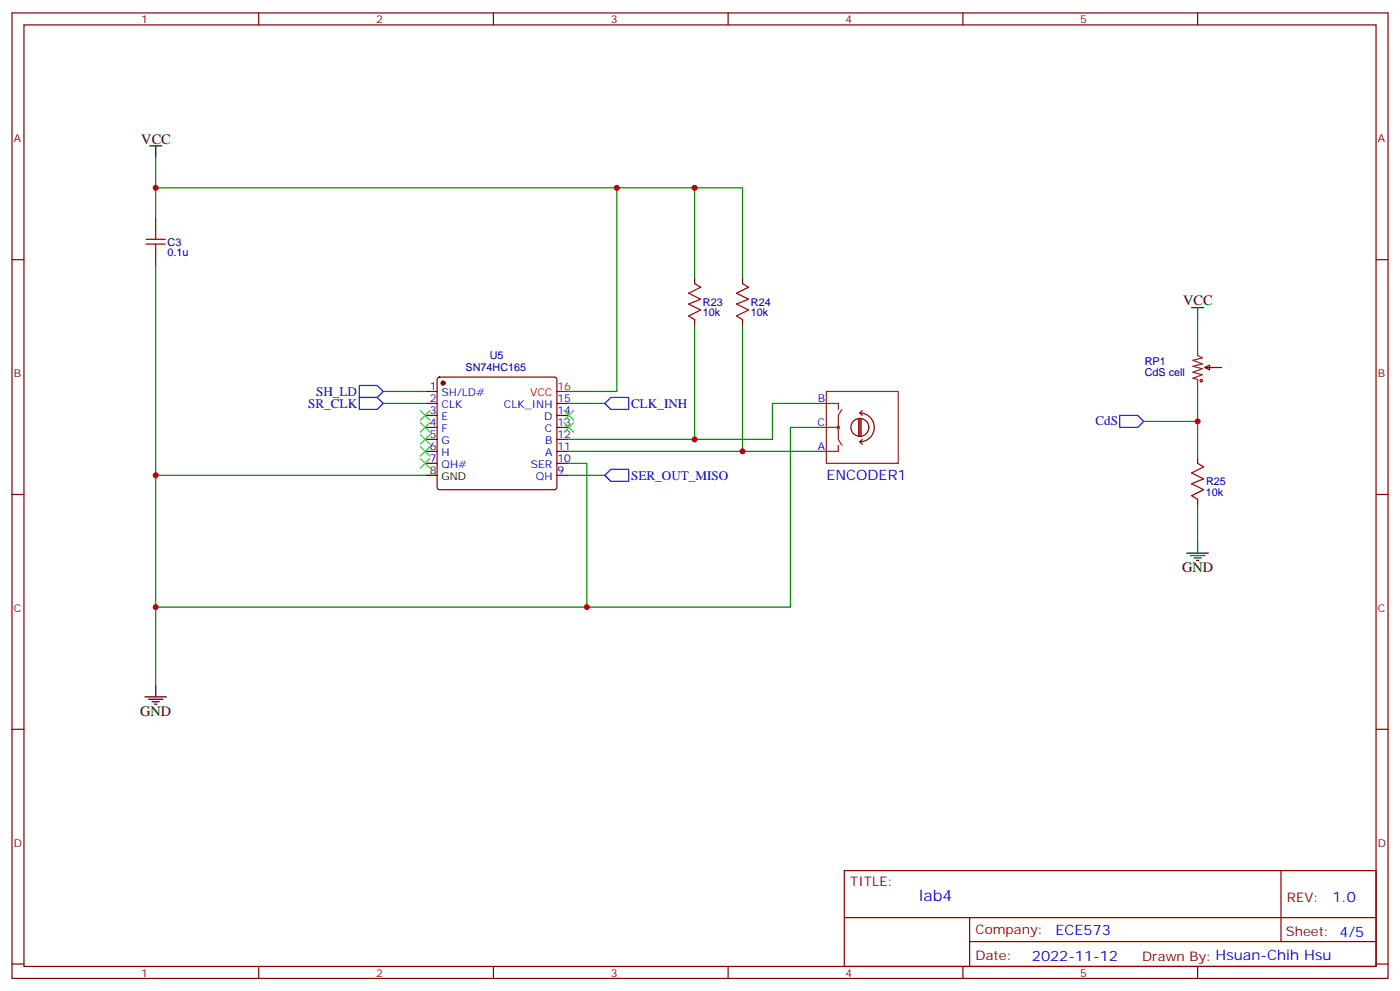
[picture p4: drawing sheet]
<svg xmlns="http://www.w3.org/2000/svg" width="412mm" height="292mm" viewBox="0 0 412 292" stroke-linecap="round" stroke-linejoin="round" font-family="sans-serif">
<g fill="none" stroke="#870000" stroke-width=".35">
<path d="M3.5 3.8h405.4v284.3h-405.4zM7.1 7.3h398.2v277.3h-398.2zM76.2 3.8v3.5M145.3 3.8v3.5M214.5 3.8v3.5M283.6 3.8v3.5M352.8 3.8v3.5M3.5 76.5h3.6M45.9 64.1v3.6M45.9 74.7v3.5M405.3 76.5h3.6M204.6 81.8v1.7"/>
<path d="M204.6 94.1v1.8M218.7 81.8v1.7M218.7 94.1v1.8M125.2 118.8h3.6M125.2 115.3h3.6M129 111.3l.5-.2h33.8l.5 .2 .2 .5v31.7l-.2 .5-.5 .2h-33.8l-.5-.2-.2-.5v-31.7zM164 118.8h3.6M354.9 108.2l1.4-.7v1.4zM354.9 108.2h4.9M125.2 122.3h3.6M125.2 125.9h3.6M125.2 129.4h3.6"/>
<path d="M125.2 132.9h3.6M125.2 136.5h3.6M164 122.3h3.6M164 125.9h3.6M164 129.4h3.6M164 132.9h3.6M164 136.5h3.6M164 140h3.6M352.8 134.7v1.8M3.5 145.6h3.6M352.8 147v1.8M405.3 145.6h3.6"/>
<path d="M3.5 214.8h3.6M405.3 214.8h3.6M248.7 256.4h156.6v28.2h-156.6zM377.3 256.4v20.9M248.7 270.2h156.5M285.6 277.3h119.6M285.6 270.2v14.2M3.5 283.9h3.6M76.2 284.6v3.5M145.3 284.6v3.5M214.5 284.6v3.5M283.6 284.6v3.5"/>
<path d="M352.8 284.6v3.5M405.3 283.9h3.6"/>
</g>
<path d="M164 115.3h3.6" fill="none" stroke="#f00" stroke-width=".35"/>
<g fill="none" stroke="#000" stroke-width=".35">
<path d="M44.1 43h3.5M45.9 43v3.5M351 90.6h3.5M352.8 90.6v3.5M125.2 140h3.6M352.8 159.4v3.5M349.6 162.9h6.4M350.7 163.6h4.2M351.7 164.3h2.1M352.4 165h.7M42.7 205.2h6.3M43.7 206h4.3"/>
<path d="M44.8 206.7h2.1M45.5 207.4h.7M45.9 201.7v3.5"/>
</g>
<circle cx="130.5" cy="112.8" r=".53" fill="#870000" stroke="#870000" stroke-width=".35"/>
<g fill="none" stroke="#008700" stroke-width=".35">
<path d="M45.9 55.3h135.8v60h-14.1M45.9 46.5v17.6M181.7 55.3h22.9v26.5M204.6 55.3h14.1v26.5M45.9 78.2v61.8M204.6 95.9v33.5M218.7 95.9v37M352.8 94.1v7.1M112.9 118.8h12.3M112.9 115.3h12.3M167.6 118.8h10.6M239.9 118.8h-12.4v10.6h-59.9"/>
<path d="M352.8 115.3v8.8M125.2 140h-79.3v61.7M167.6 136.5h5.3v42.3M167.6 132.9h72.3M167.6 140h10.6M239.9 125.9h-7.1v52.9h-186.9M336.9 124.1h15.9v10.6M352.8 148.8v10.6"/>
</g>
<path d="M252.9 123.4v4.9M253.3 121.6a4.2 4.2 0 0 1 4.2 4.3 4.2 4.2 0 0 1-4.2 4.2M253.3 130.1l.7 .7M253.3 123.4v4.9M253.3 121.6l.7 .7M253.6 123.4v4.9M254 129.4l-.7 .7M254 120.9l-.7 .7M255.9 125.8a2.65 2.65 0 0 0-3.8-2.3 2.65 2.65 0 0 0-.4 4.5 2.65 2.65 0 0 0 4.2-1.5v-.6" fill="none" stroke="#850000" stroke-width=".35"/>
<g fill="none" stroke="#8c2424" stroke-width=".35">
<path d="M239.9 118.8h7v1.8M243.4 115.3h21.2v21.2h-21.2zM352.8 101.2v3.5l1.4 .7-2.8 .7 2.8 1.1-2.8 .7 2.8 .7-2.8 1 2.8 .7-2.8 1.1 1.4 .4v3.5M239.9 125.9h7M246.9 131.2v1.7h-7M248 120.6l-1.1 1.7v7.1l1.1 1.8"/>
<circle cx="246.9" cy="125.9" r=".35"/>
</g>
<g fill="none" stroke="#a10000" stroke-width=".35">
<path d="M43 71.9h5.7M43 70.5h5.7M45.9 67.7v2.8M45.9 71.9v2.8M204.6 83.5l1.8 1.1-3.6 1.8 3.6 1.7-3.6 1.4 3.6 1.8-3.6 1.8 1.8 1M218.7 83.5l1.8 1.1-3.5 1.8 3.5 1.7-3.5 1.4 3.5 1.8-3.5 1.8 1.7 1M352.8 136.5l1.7 1-3.5 1.8 3.5 1.7-3.5 1.5 3.5 1.7-3.5 1.8 1.8 1"/>
<circle cx="353.8" cy="112.1" r=".35"/>
</g>
<g fill="none" stroke="#3c3" stroke-width=".35">
<path d="M123.8 135l2.8 2.9M123.8 120.9l2.8 2.9M123.8 124.5l2.8 2.8M123.8 128l2.8 2.8M123.8 131.5l2.8 2.8M126.6 135l-2.8 2.9M126.6 120.9l-2.8 2.9M126.6 124.5l-2.8 2.8M126.6 128l-2.8 2.8M126.6 131.5l-2.8 2.8M166.2 120.9l2.8 2.9M166.2 124.5l2.8 2.8"/>
<path d="M169 120.9l-2.8 2.9M169 124.5l-2.8 2.8"/>
</g>
<path d="M105.8 117.1h5.3l1.8 1.7-1.8 1.8h-5.3zM105.8 113.5h5.3l1.8 1.8-1.8 1.8h-5.3zM178.2 118.8l1.7-1.7h5.3v3.5h-5.3zM178.2 140l1.7-1.8h5.3v3.5h-5.3zM329.8 122.3h5.3l1.8 1.8-1.8 1.8h-5.3z" fill="none" stroke="#00f" stroke-width=".35"/>
<g fill="#c00">
<circle cx="45.9" cy="140" r=".88"/>
<circle cx="45.9" cy="55.3" r=".88"/>
<circle cx="45.9" cy="178.8" r=".88"/>
<circle cx="204.6" cy="129.4" r=".88"/>
<circle cx="218.7" cy="132.9" r=".88"/>
<circle cx="181.7" cy="55.3" r=".88"/>
<circle cx="204.6" cy="55.3" r=".88"/>
<circle cx="172.9" cy="178.8" r=".88"/>
<circle cx="352.8" cy="124.1" r=".88"/>
</g>
<text font-size="4.6" fill="#00f" x="270.8" y="265.4">lab4</text>
<g font-size="4.2">
<text x="41.6" y="42.3">VCC</text>
<text x="348.5" y="89.9">VCC</text>
<text x="348.2" y="168.6">GND</text>
<text x="41.3" y="210.9">GND</text>
</g>
<g font-size="4.2" fill="#00f">
<text x="243.4" y="141.4">ENCODER1</text>
<text x="392.5" y="265.7">1.0</text>
<text x="310.9" y="275.2">ECE573</text>
<text x="304" y="283">2022-11-12</text>
</g>
<g font-size="3.9" fill="#00f">
<text x="93.1" y="116.5">SH_LD</text>
<text x="90.8" y="120.1">SR_CLK</text>
<text x="185.9" y="120.1">CLK_INH</text>
<text x="322.7" y="125.2">CdS</text>
<text x="185.9" y="141.3">SER_OUT_MISO</text>
</g>
<g font-size="3.9" fill="#800">
<text x="250.5" y="261">TITLE:</text>
<text x="379.1" y="265.7">REV:</text>
<text x="287.4" y="275.2">Company:</text>
<text x="378.7" y="275.8">Sheet: 4/5</text>
<text x="287.4" y="282.9">Date:</text>
<text x="336.4" y="282.9">Drawn By: Hsuan-Chih Hsu</text>
</g>
<g font-size="3.2" fill="#800">
<text x="41.6" y="6.8">1</text>
<text x="110.8" y="6.8">2</text>
<text x="179.9" y="6.8">3</text>
<text x="249.1" y="6.8">4</text>
<text x="318.2" y="6.8">5</text>
<text x="4.1" y="41.9">A</text>
<text x="405.9" y="41.9">A</text>
<text x="4.1" y="111.1">B</text>
<text x="405.9" y="111.1">B</text>
<text x="4.1" y="180.2">C</text>
<text x="405.9" y="180.2">C</text>
<text x="4.1" y="249.3">D</text>
<text x="405.9" y="249.3">D</text>
<text x="41.6" y="287.6">1</text>
<text x="110.8" y="287.6">2</text>
<text x="179.9" y="287.6">3</text>
<text x="249.1" y="287.6">4</text>
<text x="318.2" y="287.6">5</text>
</g>
<g font-size="3.2" fill="#000080">
<text x="49.4" y="75.5">0.1u</text>
<text x="49.4" y="72.4">C3</text>
<text x="207.1" y="93.1">10k</text>
<text x="207.1" y="90">R23</text>
<text x="221.2" y="93.1">10k</text>
<text x="221.2" y="90">R24</text>
<text x="144.3" y="105.8">U5</text>
<text x="337.2" y="107.6">RP1</text>
<text x="137.2" y="109.3">SN74HC165</text>
<text x="337.2" y="110.8">CdS cell</text>
<text x="355.3" y="142.9">R25</text>
<text x="355.2" y="146.1">10k</text>
</g>
<g font-size="3.2" fill="#00f">
<text x="126.6" y="118.5">2</text>
<text x="126.6" y="114.9">1</text>
<text x="130.1" y="116.7">SH/LD#</text>
<text x="164.2" y="118.5">15</text>
<text x="240.9" y="118.5">B</text>
<text x="126.6" y="125.5">4</text>
<text x="126.6" y="122">3</text>
<text x="130.1" y="123.8">E</text>
<text x="130.1" y="120.2">CLK</text>
<text x="148.4" y="120.2">CLK_INH</text>
<text x="160.3" y="123.8">D</text>
<text x="164.2" y="122">14</text>
<text x="164.2" y="125.5">13</text>
<text x="240.8" y="125.5">C</text>
<text x="126.6" y="129">5</text>
<text x="130.1" y="130.8">G</text>
<text x="130.1" y="127.3">F</text>
<text x="160.5" y="127.3">C</text>
<text x="160.6" y="130.8">B</text>
<text x="164.2" y="129">12</text>
<text x="126.6" y="136.1">7</text>
<text x="126.6" y="132.6">6</text>
<text x="130.1" y="137.9">QH#</text>
<text x="130.1" y="134.3">H</text>
<text x="156.4" y="137.9">SER</text>
<text x="160.6" y="134.3">A</text>
<text x="164.2" y="132.6">11</text>
<text x="164.2" y="136.1">10</text>
<text x="240.9" y="132.6">A</text>
<text x="157.9" y="141.4">QH</text>
<text x="164.2" y="139.6">9</text>
</g>
<g font-size="3.2" fill="#f00">
<text x="156.1" y="116.7">VCC</text>
<text x="164.2" y="114.9">16</text>
</g>
<g font-size="3.2">
<text x="126.6" y="139.6">8</text>
<text x="130.1" y="141.4">GND</text>
</g>
</svg>
